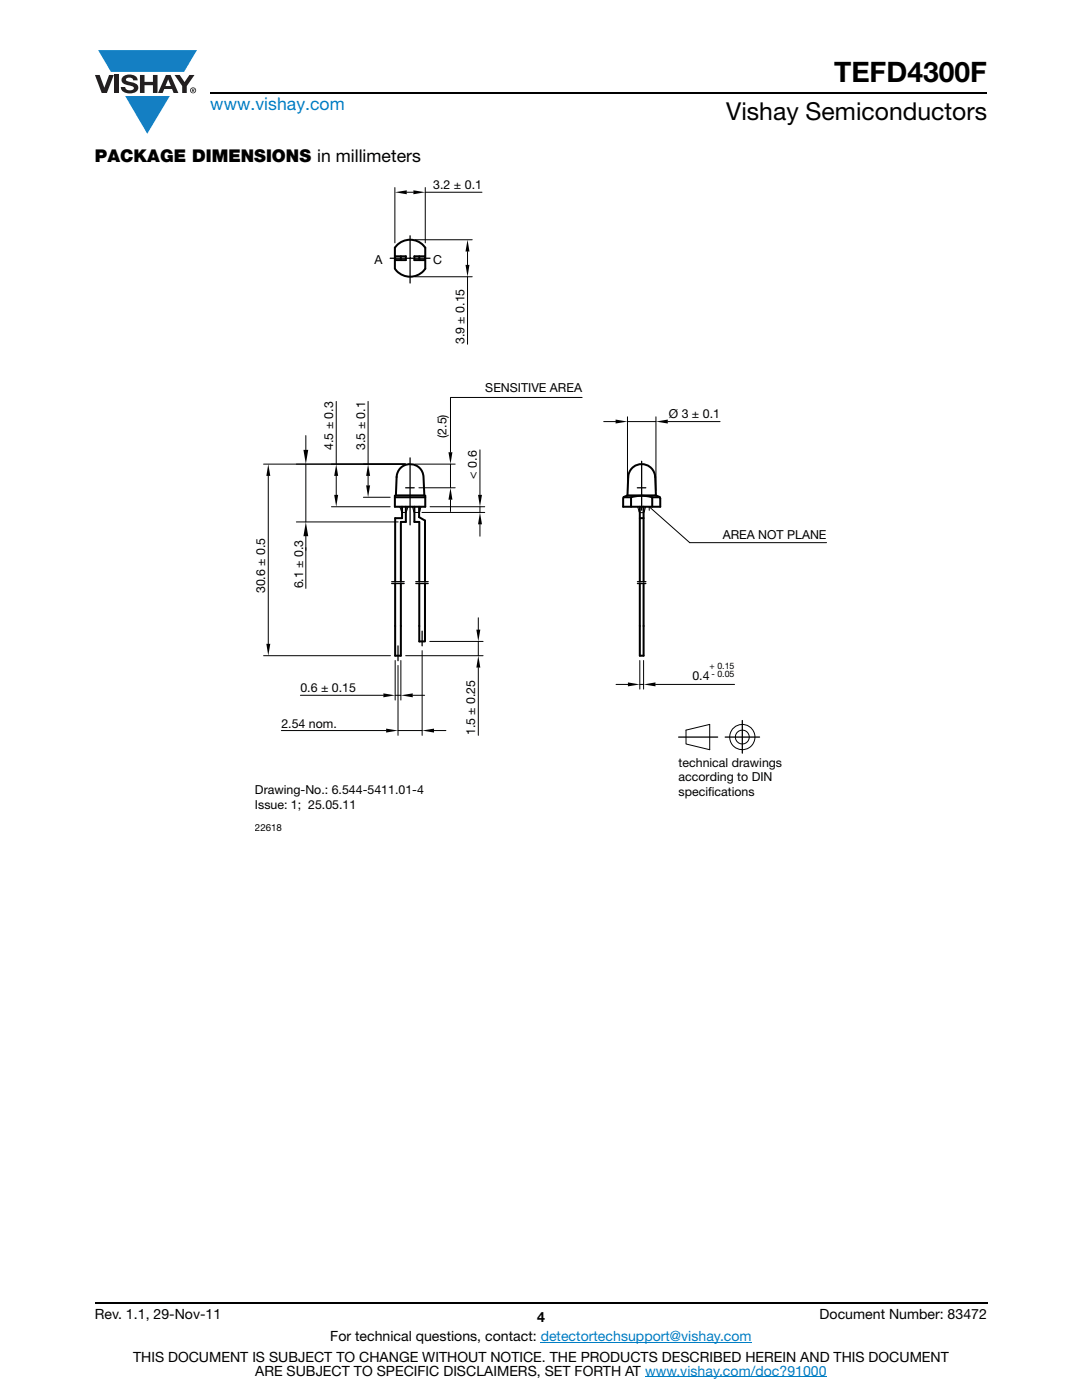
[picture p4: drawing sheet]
<svg xmlns="http://www.w3.org/2000/svg" width="216mm" height="279mm" viewBox="0 0 216 279" stroke-linecap="round" stroke-linejoin="round" font-family="sans-serif">
<g fill="#147fc3">
<path d="M19.6 10h19.7l-2.6 4.3h-1.1h-13.5z"/>
<path d="M25 19.2h8.9l-4.5 7.5z"/>
</g>
<g fill="#231f20">
<path d="M18.9 15h1l.9 2.5 1-2.5h.9l-1.4 3.6h-1z"/>
<path d="M22.9 15h.9v3.6h-.9z"/>
<path d="M24.6 15.3a2.1 2.1 0 0 1 2.8 .3l.1 .4h-.9a.79 .79 0 0 0-.7-.5 .79 .79 0 0 0-.8 .4l.3 .3 1 .2a1.08 1.08 0 0 1 1.2 1 1.08 1.08 0 0 1-1.1 1.2 1.73 1.73 0 0 1-2.4-1.2h.9a.96 .96 0 0 0 .8 .6 .96 .96 0 0 0 .9-.4 1.31 1.31 0 0 0-1.2-.6 1.03 1.03 0 0 1-1.1-.6 1.03 1.03 0 0 1 .2-1.1z"/>
<path d="M27.9 15h.9v1.3h1.7v-1.3h.9v3.6h-.9v-1.6h-1.7v1.6h-.9z"/>
<path d="M34.8 15h1.1l.9 1.4 1-1.4h1l-1.5 2.2v1.4h-.9v-1.4z"/>
<path d="M33.6 15.9l.5 1.3h-1.1zM33.1 15l-1.6 3.6h1l.3-.8h1.5l.3 .8h1l-1.6-3.6z"/>
<path d="M38.1 18a.46 .46 0 0 1 .9 0 .46 .46 0 0 1-.9 0zM37.9 18a.6 .6 0 0 0 1.2 0 .6 .6 0 0 0-1.2 0z"/>
<path d="M38.4 17.8h.2v.2h-.2zM38.3 17.7v.7h.1v-.3l.4 .3-.2-.3 .2-.2-.1-.2z"/>
</g>
<path d="M42 18.6h155M18.9 260h178.1" fill="none" stroke="#000" stroke-width=".36"/>
<path d="M107.9 267.9h42.1M128.7 274.8h36.3" fill="none" stroke="#007ec4" stroke-width=".2"/>
<path d="M50.9 35.7h114.1v130.6h-114.1z" fill="#fff"/>
<g fill="none" stroke="#000" stroke-width=".25">
<path d="M77.9 51.5h3.9v5M81.8 47.1v4.4h4M80.9 97.3h1.8M81.8 91.4v13.4M127.2 97.3h1.7M128 92.1v9.7M78.1 116.5h2.5M78.2 116.1h2.5M83 116.1h2.4M83 116.5h2.4M127.2 116.5h1.7M127.2 116.1h1.7"/>
<path d="M79.4 128.9v3M84.2 126v2.9M135.4 147.1h7.8M144.7 147.1h6.9M148.1 143.8v6.5"/>
</g>
<g fill="none" stroke="#000" stroke-width=".2">
<path d="M78.8 37.4v11.1M81.2 38.4h1.3M84.9 37.4v11.1M84.9 38.4h11.3M82.8 55.2h11.4M82.8 47.8h11.4M93.3 50.2v2.7M93.3 55.2v13.5M89.9 79.3h26.3M89.9 79.4v10.9M52.6 92.6h28.3M53.5 95v33.5"/>
<path d="M61 86.9v2.9M61 92.6v11.6M67.1 80.1v12.5M67.1 95v3.8M72.5 99.2h5.4M73.4 80.1v12.5M73.4 95v1.9M82.8 92.6h8M83.6 97.3h7.2M89.9 92.6v4.7M89.9 99.7v2.4M95.8 89.8v9"/>
<path d="M120.5 84.1h2.3M125.2 83.2v14.7M125.2 84.1h5.7M130.9 83.2v14.7M133.3 84.1h10.4M59.1 104.2h20.4M61 107v10.4M66.1 101.1h11.8M79.7 101.1l.4 1.1 .3 .1a.64 .64 0 0 0 .6-.1 .64 .64 0 0 0 .3-.6l.1-.5M82.3 101.1l.4 1.2 1-.1M84 101.1l-.4 1.2M84.2 102.3h12.5"/>
<path d="M85.8 101.1h10.9M95.8 101.1v1.2M95.8 104.6v2.4M127.2 101.1l.2 .4a.69 .69 0 0 0 .6 .8 .69 .69 0 0 0 .7-.8l.1-.4M129.5 101.9v-.8l8.1 7.2h27.3M52.6 130.9h25.3M59.9 138.8h16.6M78.8 138.8h1.2M78.8 131.8v7.9M79.4 132.8v14M80 131.8v7.9M80.9 130.9h15.5"/>
<path d="M82.4 138.8h2.3M84.2 129.9v16.9M85.8 128h10.6M95.4 123.3v2.4M95.4 128v2.9M95.4 133.2v13.6M122.9 136.6h2.4M127.7 131.8v5.7M127.7 136.6h.7M128.4 131.8v5.7M130.8 136.6h15.8M56.1 145.8h20.9"/>
<path d="M79.4 145.8h4.8M86.6 145.8h2.4M136.9 145.7l4.7-1.1v5l-4.7-1.1z"/>
<circle cx="148.1" cy="147.1" r="2.52"/>
<circle cx="148.1" cy="147.1" r="1.38"/>
</g>
<g fill="none" stroke="#000" stroke-width=".4">
<path d="M78.8 51.2h2.2v.7h-2.2zM79.1 49a3.7 3.7 0 0 1 5.8 .4v4.2a3.7 3.7 0 0 1-6.1 0v-4.2zM80 51.2v.7M82.7 51.2h2.1v.7h-2.1zM83.7 51.2v.7M78.8 99.2h6.1M78.8 98.9v2.2h6.1v-2.2M79 98.9l.1-3.7a2.68 2.68 0 0 1 2.7-2.6 2.68 2.68 0 0 1 2.7 2.6l.2 3.7M84.7 98.9h-5.9M84.7 98.9h.2M124.4 99.2h1.5l2.4-.2 1.8 .2v1.9M125.9 99.2v1.9"/>
<path d="M126.1 93.4a2.7 2.7 0 0 1 2.9-.6 2.7 2.7 0 0 1 1.7 2.4l.2 3.7h-5.7l.2-4.1 .3-.8zM130.1 99.2h1.6M130.9 98.9l.8 .5v1.7h-7.4l.1-1.7 .8-.5M78.8 116.5v14.4h1.2v-14.4M80.2 101.1v2.3h-1.4v12.7M81 101.1v3.1h-1v11.9M82.7 101.1v3.1h1v11.9M83.6 101.1v2.1l1.2 .7v12.2M83.7 116.5v11.5h1.1v-11.5M127.7 116.5v14.4h.7v-14.4M127.7 101.1v15M127.7 103.4h.7"/>
<path d="M128.4 101.1v15"/>
</g>
<g fill="#000">
<path d="M78.8 38.4l2.4-.4v.8zM82.5 38l2.4 .4-2.4 .4zM93.3 47.8l.4 2.4h-.8zM92.9 52.9h.8l-.4 2.3zM53.5 92.6l.4 2.4h-.8zM60.5 89.8h1l-.5 2.8zM66.7 98.8h.8l-.4 2.3zM67.1 92.6l.4 2.4h-.8zM73.1 96.9h.8l-.5 2.3zM73.4 92.6l.5 2.4h-.8zM89.9 97.3l.4 2.4h-.8zM89.5 90.3h.8l-.4 2.3z"/>
<path d="M95.4 98.8h.8l-.4 2.3zM122.8 83.7l2.4 .4-2.4 .4zM130.9 84.1l2.4-.4v.8zM61 104.2l.5 2.8h-1zM95.8 102.3l.4 2.3h-.8zM53.1 128.5h.8l-.4 2.4zM76.5 138.4l2.3 .4-2.3 .4zM80 138.8l2.4-.4v.8zM95.1 125.7h.7l-.4 2.3zM95.4 130.9l.4 2.3h-.7zM125.3 136.2l2.4 .4-2.4 .4zM128.4 136.6l2.4-.4v.8z"/>
<path d="M77 145.4l2.4 .4-2.4 .4zM84.2 145.8l2.4-.4v.8z"/>
</g>
<text font-size="5.6" x="166.4" y="16.4">TEFD4300F</text>
<text font-size="4.9" x="144.9" y="24">Vishay Semiconductors</text>
<text font-size="3.5" fill="#007ec4" x="42" y="21.9">www.vishay.com</text>
<text font-size="3.5" x="18.9" y="32.3">PACKAGE DIMENSIONS in millimeters</text>
<g font-size="2.8">
<text x="18.9" y="263.3">Rev. 1.1, 29-Nov-11</text>
<text x="107.2" y="263.8">4</text>
<text x="163.6" y="263.3">Document Number: 83472</text>
<text x="65.9" y="267.7">For technical questions, contact: detectortechsupport@vishay.com</text>
<text x="26.5" y="271.7">THIS DOCUMENT IS SUBJECT TO CHANGE WITHOUT NOTICE. THE PRODUCTS DESCRIBED HEREIN AND THIS DOCUMENT</text>
<text x="50.9" y="274.6">ARE SUBJECT TO SPECIFIC DISCLAIMERS, SET FORTH AT www.vishay.com/doc?91000</text>
</g>
<g font-size="2.5">
<text x="86.5" y="37.8">3.2 ± 0.1</text>
<text x="74.7" y="52.6">A</text>
<text x="86.5" y="52.6">C</text>
<text x="92.7" y="68.7" transform="rotate(-90 92.7 68.7)">3.9 ± 0.15</text>
<text x="96.8" y="78.2">SENSITIVE AREA</text>
<text x="133.5" y="83.5">Ø 3 ± 0.1</text>
<text x="66.5" y="89.8" transform="rotate(-90 66.5 89.8)">4.5 ± 0.3</text>
<text x="72.8" y="89.8" transform="rotate(-90 72.8 89.8)">3.5 ± 0.1</text>
<text x="89.1" y="87.4" transform="rotate(-90 89.1 87.4)">(2.5)</text>
<text x="95.2" y="95.5" transform="rotate(-90 95.2 95.5)">&lt; 0.6</text>
<text x="144.2" y="107.5">AREA NOT PLANE</text>
<text x="52.9" y="118.4" transform="rotate(-90 52.9 118.4)">30.6 ± 0.5</text>
<text x="60.5" y="117.4" transform="rotate(-90 60.5 117.4)">6.1 ± 0.3</text>
<text x="138.2" y="135.7">0.4</text>
<text x="59.9" y="138.2">0.6 ± 0.15</text>
<text x="56.1" y="145.2">2.54 nom.</text>
<text x="94.8" y="146.8" transform="rotate(-90 94.8 146.8)">1.5 ± 0.25</text>
<text x="135.4" y="153">technical drawings</text>
<text x="135.4" y="155.9">according to DIN</text>
<text x="50.9" y="158.5">Drawing-No.: 6.544-5411.01-4</text>
<text x="50.9" y="161.5">I</text>
<text x="51.5" y="161.5">ssue: 1; 25.05.11</text>
<text x="135.4" y="158.9">specif</text>
<text x="141.3" y="158.9">ications</text>
</g>
<text font-size="1.9" x="50.9" y="165.9">22618</text>
<g font-size="1.8">
<text x="141.6" y="133.5">+ 0.15</text>
<text x="142" y="135.1">- 0.05</text>
</g>
</svg>
